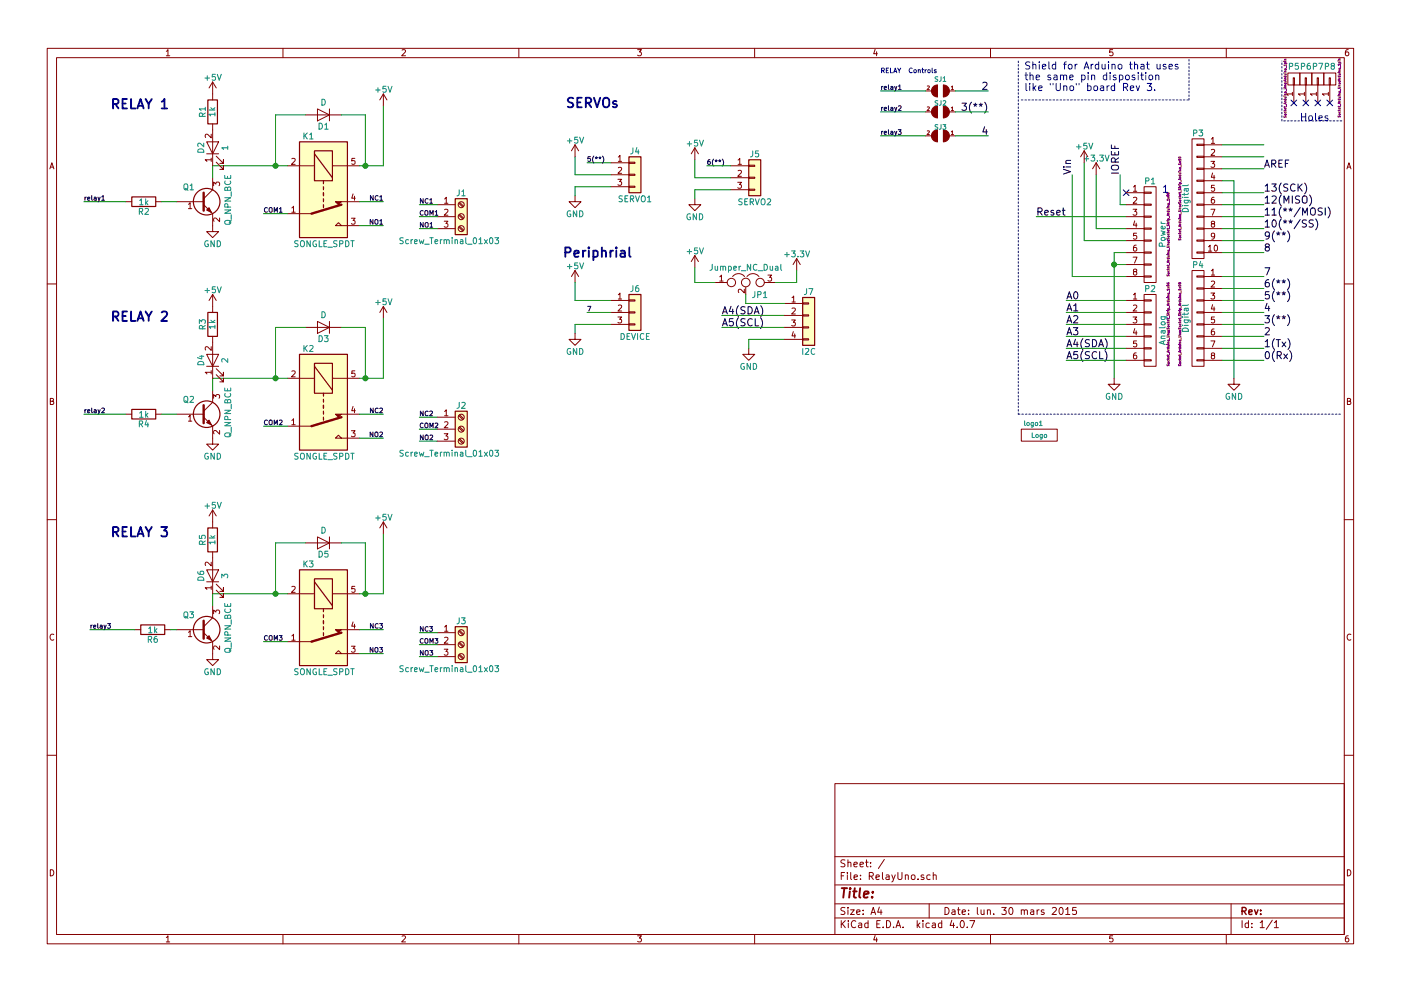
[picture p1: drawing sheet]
EESchema Schematic File Version 2
LIBS:power
LIBS:device
LIBS:transistors
LIBS:conn
LIBS:linear
LIBS:regul
LIBS:74xx
LIBS:cmos4000
LIBS:adc-dac
LIBS:memory
LIBS:xilinx
LIBS:microcontrollers
LIBS:dsp
LIBS:microchip
LIBS:analog_switches
LIBS:motorola
LIBS:texas
LIBS:intel
LIBS:audio
LIBS:interface
LIBS:digital-audio
LIBS:philips
LIBS:display
LIBS:cypress
LIBS:siliconi
LIBS:opto
LIBS:atmel
LIBS:contrib
LIBS:valves
LIBS:u104_KICAD_adc-dac
LIBS:u104_KICAD_dcdc
LIBS:u104_KICAD_logic
LIBS:u104_KICAD_mcu
LIBS:u104_KICAD_misc
LIBS:u104_KICAD_pwr
LIBS:u104_KICAD_pwrMgmt
LIBS:u104_KICAD_relay
LIBS:u104_KICAD_sensor
LIBS:u104_KICAD_transceiver
LIBS:74xgxx
LIBS:ac-dc
LIBS:actel
LIBS:allegro
LIBS:Altera
LIBS:analog_devices
LIBS:battery_management
LIBS:bbd
LIBS:bosch
LIBS:brooktre
LIBS:cmos_ieee
LIBS:dc-dc
LIBS:diode
LIBS:elec-unifil
LIBS:ESD_Protection
LIBS:ftdi
LIBS:gennum
LIBS:graphic_symbols
LIBS:hc11
LIBS:infineon
LIBS:intersil
LIBS:ir
LIBS:Lattice
LIBS:leds
LIBS:LEM
LIBS:logic_programmable
LIBS:maxim
LIBS:mechanical
LIBS:microchip_dspic33dsc
LIBS:microchip_pic10mcu
LIBS:microchip_pic12mcu
LIBS:microchip_pic16mcu
LIBS:microchip_pic18mcu
LIBS:microchip_pic24mcu
LIBS:microchip_pic32mcu
LIBS:modules
LIBS:motor_drivers
LIBS:motors
LIBS:msp430
LIBS:nordicsemi
LIBS:nxp
LIBS:nxp_armmcu
LIBS:onsemi
LIBS:Oscillators
LIBS:Power_Management
LIBS:powerint
LIBS:pspice
LIBS:references
LIBS:relays
LIBS:rfcom
LIBS:RFSolutions
LIBS:sensors
LIBS:silabs
LIBS:stm8
LIBS:stm32
LIBS:supertex
LIBS:switches
LIBS:transf
LIBS:triac_thyristor
LIBS:ttl_ieee
LIBS:video
LIBS:wiznet
LIBS:Worldsemi
LIBS:Xicor
LIBS:zetex
LIBS:Zilog
LIBS:RelayUno-cache
EELAYER 25 0
EELAYER END
$Descr A4 11693 8268
encoding utf-8
Sheet 1 1
Title ""
Date "lun. 30 mars 2015"
Rev ""
Comp ""
Comment1 ""
Comment2 ""
Comment3 ""
Comment4 ""
$EndDescr
Text Label 8950 1450 1    60   ~ 0
Vin
Text Label 9350 1450 1    60   ~ 0
IOREF
Text Label 8900 2500 0    60   ~ 0
A0
Text Label 8900 2600 0    60   ~ 0
A1
Text Label 8900 2700 0    60   ~ 0
A2
Text Label 8900 2800 0    60   ~ 0
A3
Text Label 8900 2900 0    60   ~ 0
A4(SDA)
Text Label 8900 3000 0    60   ~ 0
A5(SCL)
Text Label 10550 3000 0    60   ~ 0
0(Rx)
Text Label 10550 2800 0    60   ~ 0
2
Text Label 10550 2900 0    60   ~ 0
1(Tx)
Text Label 10550 2700 0    60   ~ 0
3(**)
Text Label 10550 2600 0    60   ~ 0
4
Text Label 10550 2500 0    60   ~ 0
5(**)
Text Label 10550 2400 0    60   ~ 0
6(**)
Text Label 10550 2300 0    60   ~ 0
7
Text Label 10550 2100 0    60   ~ 0
8
Text Label 10550 2000 0    60   ~ 0
9(**)
Text Label 10550 1900 0    60   ~ 0
10(**/SS)
Text Label 10550 1800 0    60   ~ 0
11(**/MOSI)
Text Label 10550 1700 0    60   ~ 0
12(MISO)
Text Label 10550 1600 0    60   ~ 0
13(SCK)
Text Label 10550 1400 0    60   ~ 0
AREF
NoConn ~ 9400 1600
Text Notes 10850 1000 0    60   ~ 0
Holes
Text Notes 8550 750  0    60   ~ 0
Shield for Arduino that uses\nthe same pin disposition\nlike "Uno" board Rev 3.
$Comp
L CONN_01X08 P1
U 1 1
P 9600 1950
F 0 "P1" H 9600 2400 50  0000 C CNN
F 1 "Power" V 9700 1950 50  0000 C CNN
F 2 "Socket_Arduino_Uno:Socket_Strip_Arduino_1x08" V 9750 1950 20  0000 C CNN
F 3 "" H 9600 1950 50  0000 C CNN
	1    9600 1950
	1    0    0    -1  
$EndComp
Text Label 8650 1800 0    60   ~ 0
Reset
$Comp
L +3.3V #PWR6
U 1 1
P 9150 1450
F 0 "#PWR6" H 9150 1300 50  0001 C CNN
F 1 "+3.3V" H 9150 1590 50  0000 C CNN
F 2 "" H 9150 1450 50  0000 C CNN
F 3 "" H 9150 1450 50  0000 C CNN
	1    9150 1450
	1    0    0    -1  
$EndComp
$Comp
L +5V #PWR5
U 1 1
P 9050 1350
F 0 "#PWR5" H 9050 1200 50  0001 C CNN
F 1 "+5V" H 9050 1490 50  0000 C CNN
F 2 "" H 9050 1350 50  0000 C CNN
F 3 "" H 9050 1350 50  0000 C CNN
	1    9050 1350
	1    0    0    -1  
$EndComp
$Comp
L GND #PWR17
U 1 1
P 9300 3150
F 0 "#PWR17" H 9300 2900 50  0001 C CNN
F 1 "GND" H 9300 3000 50  0000 C CNN
F 2 "" H 9300 3150 50  0000 C CNN
F 3 "" H 9300 3150 50  0000 C CNN
	1    9300 3150
	1    0    0    -1  
$EndComp
$Comp
L GND #PWR18
U 1 1
P 10300 3150
F 0 "#PWR18" H 10300 2900 50  0001 C CNN
F 1 "GND" H 10300 3000 50  0000 C CNN
F 2 "" H 10300 3150 50  0000 C CNN
F 3 "" H 10300 3150 50  0000 C CNN
	1    10300 3150
	1    0    0    -1  
$EndComp
$Comp
L CONN_01X06 P2
U 1 1
P 9600 2750
F 0 "P2" H 9600 3100 50  0000 C CNN
F 1 "Analog" V 9700 2750 50  0000 C CNN
F 2 "Socket_Arduino_Uno:Socket_Strip_Arduino_1x06" V 9750 2800 20  0000 C CNN
F 3 "" H 9600 2750 50  0000 C CNN
	1    9600 2750
	1    0    0    -1  
$EndComp
$Comp
L CONN_01X01 P5
U 1 1
P 10800 650
F 0 "P5" V 10900 650 50  0000 C CNN
F 1 "CONN_01X01" V 10900 650 50  0001 C CNN
F 2 "Socket_Arduino_Uno:Arduino_1pin" H 10721 724 20  0000 C CNN
F 3 "" H 10800 650 50  0000 C CNN
	1    10800 650 
	0    -1   -1   0   
$EndComp
$Comp
L CONN_01X01 P6
U 1 1
P 10900 650
F 0 "P6" V 11000 650 50  0000 C CNN
F 1 "CONN_01X01" V 11000 650 50  0001 C CNN
F 2 "Socket_Arduino_Uno:Arduino_1pin" H 10900 650 20  0001 C CNN
F 3 "" H 10900 650 50  0000 C CNN
	1    10900 650 
	0    -1   -1   0   
$EndComp
$Comp
L CONN_01X01 P7
U 1 1
P 11000 650
F 0 "P7" V 11100 650 50  0000 C CNN
F 1 "CONN_01X01" V 11100 650 50  0001 C CNN
F 2 "Socket_Arduino_Uno:Arduino_1pin" V 11000 650 20  0001 C CNN
F 3 "" H 11000 650 50  0000 C CNN
	1    11000 650 
	0    -1   -1   0   
$EndComp
$Comp
L CONN_01X01 P8
U 1 1
P 11100 650
F 0 "P8" V 11200 650 50  0000 C CNN
F 1 "CONN_01X01" V 11200 650 50  0001 C CNN
F 2 "Socket_Arduino_Uno:Arduino_1pin" H 11024 572 20  0000 C CNN
F 3 "" H 11100 650 50  0000 C CNN
	1    11100 650 
	0    -1   -1   0   
$EndComp
NoConn ~ 10800 850 
NoConn ~ 10900 850 
NoConn ~ 11000 850 
NoConn ~ 11100 850 
$Comp
L CONN_01X08 P4
U 1 1
P 10000 2650
F 0 "P4" H 10000 3100 50  0000 C CNN
F 1 "Digital" V 10100 2650 50  0000 C CNN
F 2 "Socket_Arduino_Uno:Socket_Strip_Arduino_1x08" V 10150 2600 20  0000 C CNN
F 3 "" H 10000 2650 50  0000 C CNN
	1    10000 2650
	-1   0    0    -1  
$EndComp
$Comp
L CONN_01X10 P3
U 1 1
P 10000 1650
F 0 "P3" H 10000 2200 50  0000 C CNN
F 1 "Digital" V 10100 1650 50  0000 C CNN
F 2 "Socket_Arduino_Uno:Socket_Strip_Arduino_1x10" V 10150 1650 20  0000 C CNN
F 3 "" H 10000 1650 50  0000 C CNN
	1    10000 1650
	-1   0    0    -1  
$EndComp
Text Notes 9700 1600 0    60   ~ 0
1
$Comp
L SONGLE_SPDT K1
U 1 1
P 2500 1375
F 0 "K1" V 2250 1400 50  0000 L CNN
F 1 "SONGLE_SPDT" V 3150 1325 50  0000 L CNN
F 2 "Relays_THT:Relay_SPDT_SANYOU_SRD_Series_Form_C" H 3150 1525 50  0001 L CNN
F 3 "" H 3150 1225 50  0001 L CNN
	1    2500 1375
	0    1    1    0   
$EndComp
$Comp
L R R2
U 1 1
P 1200 1675
F 0 "R2" V 1280 1675 50  0000 C CNN
F 1 "1k" V 1200 1675 50  0000 C CNN
F 2 "µ104KiCAD_RLC:SMD_pkg_0805" V 1130 1675 50  0001 C CNN
F 3 "RR12P1.0KDCT-ND" H 1200 1675 50  0001 C CNN
	1    1200 1675
	0    1    1    0   
$EndComp
$Comp
L Q_NPN_BEC Q1
U 1 1
P 1675 1675
F 0 "Q1" H 1525 1800 50  0000 L CNN
F 1 "Q_NPN_BCE" V 1900 1475 50  0000 L CNN
F 2 "µ104KiCAD_IC:SOT-23-3" H 1875 1775 50  0001 C CNN
F 3 "MMBT3904-FDICT-ND" H 1675 1675 50  0001 C CNN
	1    1675 1675
	1    0    0    -1  
$EndComp
$Comp
L +5V #PWR2
U 1 1
P 3200 875
F 0 "#PWR2" H 3200 725 50  0001 C CNN
F 1 "+5V" H 3200 1015 50  0000 C CNN
F 2 "" H 3200 875 50  0000 C CNN
F 3 "" H 3200 875 50  0000 C CNN
	1    3200 875 
	1    0    0    -1  
$EndComp
Wire Notes Line
	8525 825  9925 825 
Wire Notes Line
	9925 825  9925 475 
Wire Wire Line
	9350 1450 9350 1700
Wire Wire Line
	9350 1700 9400 1700
Wire Wire Line
	9400 1900 9150 1900
Wire Wire Line
	9400 2000 9050 2000
Wire Wire Line
	9400 2300 8950 2300
Wire Wire Line
	9400 2100 9300 2100
Wire Wire Line
	9400 2200 9300 2200
Connection ~ 9300 2200
Wire Wire Line
	8950 2300 8950 1450
Wire Wire Line
	9050 2000 9050 1350
Wire Wire Line
	9150 1900 9150 1450
Wire Wire Line
	9400 2500 8900 2500
Wire Wire Line
	9400 2600 8900 2600
Wire Wire Line
	9400 2700 8900 2700
Wire Wire Line
	9400 2800 8900 2800
Wire Wire Line
	9400 2900 8900 2900
Wire Wire Line
	9400 3000 8900 3000
Wire Wire Line
	10200 2100 10550 2100
Wire Wire Line
	10200 2000 10550 2000
Wire Wire Line
	10200 1900 10550 1900
Wire Wire Line
	10200 1800 10550 1800
Wire Wire Line
	10200 1700 10550 1700
Wire Wire Line
	10200 1600 10550 1600
Wire Wire Line
	10200 1400 10550 1400
Wire Wire Line
	10200 1300 10550 1300
Wire Wire Line
	10200 1200 10550 1200
Wire Wire Line
	10200 3000 10550 3000
Wire Wire Line
	10200 2900 10550 2900
Wire Wire Line
	10200 2800 10550 2800
Wire Wire Line
	10200 2700 10550 2700
Wire Wire Line
	10200 2600 10550 2600
Wire Wire Line
	10200 2500 10550 2500
Wire Wire Line
	10200 2400 10550 2400
Wire Wire Line
	10200 2300 10550 2300
Wire Wire Line
	10200 1500 10300 1500
Wire Wire Line
	10300 1500 10300 3150
Wire Wire Line
	9300 2100 9300 3150
Wire Notes Line
	8500 500  8500 3450
Wire Notes Line
	8500 3450 11200 3450
Wire Wire Line
	9400 1800 8650 1800
Wire Notes Line
	11200 1000 10700 1000
Wire Notes Line
	10700 1000 10700 500 
Wire Wire Line
	3000 1375 3200 1375
Wire Wire Line
	3200 1375 3200 875 
Wire Wire Line
	1775 1375 2400 1375
Wire Wire Line
	1775 1375 1775 1475
Wire Wire Line
	1350 1675 1475 1675
Wire Wire Line
	1050 1675 700  1675
$Comp
L Screw_Terminal_01x03 J1
U 1 1
P 3850 1800
F 0 "J1" H 3850 2000 50  0000 C CNN
F 1 "Screw_Terminal_01x03" H 3750 1600 50  0000 C CNN
F 2 "TerminalBlocks_Phoenix:TerminalBlock_Phoenix_MKDS1.5-3pol" H 3850 1800 50  0001 C CNN
F 3 "ED2610-ND" H 3850 1800 50  0001 C CNN
	1    3850 1800
	1    0    0    -1  
$EndComp
Wire Wire Line
	3650 1700 3500 1700
Wire Wire Line
	3650 1800 3500 1800
Wire Wire Line
	3650 1900 3500 1900
Text Label 2200 1775 0    39   ~ 0
COM1
Text Label 3500 1700 0    39   ~ 0
NC1
Text Label 3500 1900 0    39   ~ 0
NO1
Wire Wire Line
	2200 1775 2400 1775
Text Label 3500 1800 0    39   ~ 0
COM1
Wire Wire Line
	3000 1675 3200 1675
Wire Wire Line
	3000 1875 3200 1875
Text Label 3200 1875 2    39   ~ 0
NO1
Text Label 3200 1675 2    39   ~ 0
NC1
Text Notes 925  900  0    79   ~ 16
RELAY 1
$Comp
L LED D2
U 1 1
P 1775 1225
F 0 "D2" H 1775 1325 50  0000 C CNN
F 1 "1" H 1775 1125 50  0000 C CNN
F 2 "µ104KiCAD_RLC:LED_Wurth_WL-SMCW_0805_G" H 1775 1225 50  0001 C CNN
F 3 "732-4986-1-ND" H 1775 1225 50  0001 C CNN
	1    1775 1225
	0    -1   -1   0   
$EndComp
$Comp
L GND #PWR9
U 1 1
P 1775 1875
F 0 "#PWR9" H 1775 1625 50  0001 C CNN
F 1 "GND" H 1775 1725 50  0000 C CNN
F 2 "" H 1775 1875 50  0000 C CNN
F 3 "" H 1775 1875 50  0000 C CNN
	1    1775 1875
	1    0    0    -1  
$EndComp
$Comp
L D D1
U 1 1
P 2700 950
F 0 "D1" H 2700 1050 50  0000 C CNN
F 1 "D" H 2700 850 50  0000 C CNN
F 2 "Diodes_SMD:D_SOD-123" H 2700 950 50  0001 C CNN
F 3 "BAV21W-FDICT-ND" H 2700 950 50  0001 C CNN
	1    2700 950 
	-1   0    0    1   
$EndComp
Wire Wire Line
	2300 1375 2300 950 
Wire Wire Line
	2300 950  2550 950 
Connection ~ 2300 1375
Wire Wire Line
	2850 950  3050 950 
Wire Wire Line
	3050 950  3050 1375
Connection ~ 3050 1375
$Comp
L +5V #PWR1
U 1 1
P 1775 775
F 0 "#PWR1" H 1775 625 50  0001 C CNN
F 1 "+5V" H 1775 915 50  0000 C CNN
F 2 "" H 1775 775 50  0000 C CNN
F 3 "" H 1775 775 50  0000 C CNN
	1    1775 775 
	1    0    0    -1  
$EndComp
$Comp
L R R1
U 1 1
P 1775 925
F 0 "R1" V 1855 925 50  0000 C CNN
F 1 "1k" V 1775 925 50  0000 C CNN
F 2 "µ104KiCAD_RLC:SMD_pkg_0805" V 1705 925 50  0001 C CNN
F 3 "RR12P1.0KDCT-ND" H 1775 925 50  0001 C CNN
	1    1775 925 
	-1   0    0    1   
$EndComp
$Comp
L SONGLE_SPDT K2
U 1 1
P 2500 3150
F 0 "K2" V 2250 3175 50  0000 L CNN
F 1 "SONGLE_SPDT" V 3150 3100 50  0000 L CNN
F 2 "Relays_THT:Relay_SPDT_SANYOU_SRD_Series_Form_C" H 3150 3300 50  0001 L CNN
F 3 "" H 3150 3000 50  0001 L CNN
	1    2500 3150
	0    1    1    0   
$EndComp
$Comp
L R R4
U 1 1
P 1200 3450
F 0 "R4" V 1280 3450 50  0000 C CNN
F 1 "1k" V 1200 3450 50  0000 C CNN
F 2 "µ104KiCAD_RLC:SMD_pkg_0805" V 1130 3450 50  0001 C CNN
F 3 "RR12P1.0KDCT-ND" H 1200 3450 50  0001 C CNN
	1    1200 3450
	0    1    1    0   
$EndComp
$Comp
L Q_NPN_BEC Q2
U 1 1
P 1675 3450
F 0 "Q2" H 1525 3575 50  0000 L CNN
F 1 "Q_NPN_BCE" V 1900 3250 50  0000 L CNN
F 2 "µ104KiCAD_IC:SOT-23-3" H 1875 3550 50  0001 C CNN
F 3 "MMBT3904-FDICT-ND" H 1675 3450 50  0001 C CNN
	1    1675 3450
	1    0    0    -1  
$EndComp
$Comp
L +5V #PWR14
U 1 1
P 3200 2650
F 0 "#PWR14" H 3200 2500 50  0001 C CNN
F 1 "+5V" H 3200 2790 50  0000 C CNN
F 2 "" H 3200 2650 50  0000 C CNN
F 3 "" H 3200 2650 50  0000 C CNN
	1    3200 2650
	1    0    0    -1  
$EndComp
Wire Wire Line
	3000 3150 3200 3150
Wire Wire Line
	3200 3150 3200 2650
Wire Wire Line
	1775 3150 2400 3150
Wire Wire Line
	1775 3150 1775 3250
Wire Wire Line
	1350 3450 1475 3450
Wire Wire Line
	1050 3450 700  3450
$Comp
L Screw_Terminal_01x03 J2
U 1 1
P 3850 3575
F 0 "J2" H 3850 3775 50  0000 C CNN
F 1 "Screw_Terminal_01x03" H 3750 3375 50  0000 C CNN
F 2 "TerminalBlocks_Phoenix:TerminalBlock_Phoenix_MKDS1.5-3pol" H 3850 3575 50  0001 C CNN
F 3 "ED2610-ND" H 3850 3575 50  0001 C CNN
	1    3850 3575
	1    0    0    -1  
$EndComp
Wire Wire Line
	3650 3475 3500 3475
Wire Wire Line
	3650 3575 3500 3575
Wire Wire Line
	3650 3675 3500 3675
Text Label 2200 3550 0    39   ~ 0
COM2
Text Label 3500 3475 0    39   ~ 0
NC2
Text Label 3500 3675 0    39   ~ 0
NO2
Wire Wire Line
	2200 3550 2400 3550
Text Label 3500 3575 0    39   ~ 0
COM2
Wire Wire Line
	3000 3450 3200 3450
Wire Wire Line
	3000 3650 3200 3650
Text Label 3200 3650 2    39   ~ 0
NO2
Text Label 3200 3450 2    39   ~ 0
NC2
Text Notes 925  2675 0    79   ~ 16
RELAY 2\n
$Comp
L LED D4
U 1 1
P 1775 3000
F 0 "D4" H 1775 3100 50  0000 C CNN
F 1 "2" H 1775 2900 50  0000 C CNN
F 2 "µ104KiCAD_RLC:LED_Wurth_WL-SMCW_0805_G" H 1775 3000 50  0001 C CNN
F 3 "732-4986-1-ND" H 1775 3000 50  0001 C CNN
	1    1775 3000
	0    -1   -1   0   
$EndComp
$Comp
L GND #PWR19
U 1 1
P 1775 3650
F 0 "#PWR19" H 1775 3400 50  0001 C CNN
F 1 "GND" H 1775 3500 50  0000 C CNN
F 2 "" H 1775 3650 50  0000 C CNN
F 3 "" H 1775 3650 50  0000 C CNN
	1    1775 3650
	1    0    0    -1  
$EndComp
$Comp
L D D3
U 1 1
P 2700 2725
F 0 "D3" H 2700 2825 50  0000 C CNN
F 1 "D" H 2700 2625 50  0000 C CNN
F 2 "Diodes_SMD:D_SOD-123" H 2700 2725 50  0001 C CNN
F 3 "BAV21W-FDICT-ND" H 2700 2725 50  0001 C CNN
	1    2700 2725
	-1   0    0    1   
$EndComp
Wire Wire Line
	2300 3150 2300 2725
Wire Wire Line
	2300 2725 2550 2725
Connection ~ 2300 3150
Wire Wire Line
	2850 2725 3050 2725
Wire Wire Line
	3050 2725 3050 3150
Connection ~ 3050 3150
$Comp
L +5V #PWR13
U 1 1
P 1775 2550
F 0 "#PWR13" H 1775 2400 50  0001 C CNN
F 1 "+5V" H 1775 2690 50  0000 C CNN
F 2 "" H 1775 2550 50  0000 C CNN
F 3 "" H 1775 2550 50  0000 C CNN
	1    1775 2550
	1    0    0    -1  
$EndComp
$Comp
L R R3
U 1 1
P 1775 2700
F 0 "R3" V 1855 2700 50  0000 C CNN
F 1 "1k" V 1775 2700 50  0000 C CNN
F 2 "µ104KiCAD_RLC:SMD_pkg_0805" V 1705 2700 50  0001 C CNN
F 3 "RR12P1.0KDCT-ND" H 1775 2700 50  0001 C CNN
	1    1775 2700
	-1   0    0    1   
$EndComp
$Comp
L SONGLE_SPDT K3
U 1 1
P 2500 4950
F 0 "K3" V 2250 4975 50  0000 L CNN
F 1 "SONGLE_SPDT" V 3150 4900 50  0000 L CNN
F 2 "Relays_THT:Relay_SPDT_SANYOU_SRD_Series_Form_C" H 3150 5100 50  0001 L CNN
F 3 "" H 3150 4800 50  0001 L CNN
	1    2500 4950
	0    1    1    0   
$EndComp
$Comp
L R R6
U 1 1
P 1275 5250
F 0 "R6" V 1355 5250 50  0000 C CNN
F 1 "1k" V 1275 5250 50  0000 C CNN
F 2 "µ104KiCAD_RLC:SMD_pkg_0805" V 1205 5250 50  0001 C CNN
F 3 "RR12P1.0KDCT-ND" H 1275 5250 50  0001 C CNN
	1    1275 5250
	0    1    1    0   
$EndComp
$Comp
L Q_NPN_BEC Q3
U 1 1
P 1675 5250
F 0 "Q3" H 1525 5375 50  0000 L CNN
F 1 "Q_NPN_BCE" V 1900 5050 50  0000 L CNN
F 2 "µ104KiCAD_IC:SOT-23-3" H 1875 5350 50  0001 C CNN
F 3 "MMBT3904-FDICT-ND" H 1675 5250 50  0001 C CNN
	1    1675 5250
	1    0    0    -1  
$EndComp
$Comp
L +5V #PWR21
U 1 1
P 3200 4450
F 0 "#PWR21" H 3200 4300 50  0001 C CNN
F 1 "+5V" H 3200 4590 50  0000 C CNN
F 2 "" H 3200 4450 50  0000 C CNN
F 3 "" H 3200 4450 50  0000 C CNN
	1    3200 4450
	1    0    0    -1  
$EndComp
Wire Wire Line
	3000 4950 3200 4950
Wire Wire Line
	3200 4950 3200 4450
Wire Wire Line
	1775 4950 2400 4950
Wire Wire Line
	1775 4950 1775 5050
Wire Wire Line
	1425 5250 1475 5250
Wire Wire Line
	750  5250 1125 5250
$Comp
L Screw_Terminal_01x03 J3
U 1 1
P 3850 5375
F 0 "J3" H 3850 5575 50  0000 C CNN
F 1 "Screw_Terminal_01x03" H 3750 5175 50  0000 C CNN
F 2 "TerminalBlocks_Phoenix:TerminalBlock_Phoenix_MKDS1.5-3pol" H 3850 5375 50  0001 C CNN
F 3 "ED2610-ND" H 3850 5375 50  0001 C CNN
	1    3850 5375
	1    0    0    -1  
$EndComp
Wire Wire Line
	3650 5275 3500 5275
Wire Wire Line
	3650 5375 3500 5375
Wire Wire Line
	3650 5475 3500 5475
Text Label 2200 5350 0    39   ~ 0
COM3
Text Label 3500 5275 0    39   ~ 0
NC3
Text Label 3500 5475 0    39   ~ 0
NO3
Wire Wire Line
	2200 5350 2400 5350
Text Label 3500 5375 0    39   ~ 0
COM3
Wire Wire Line
	3000 5250 3200 5250
Wire Wire Line
	3000 5450 3200 5450
Text Label 3200 5450 2    39   ~ 0
NO3
Text Label 3200 5250 2    39   ~ 0
NC3
Text Notes 925  4475 0    79   ~ 16
RELAY 3\n
$Comp
L LED D6
U 1 1
P 1775 4800
F 0 "D6" H 1775 4900 50  0000 C CNN
F 1 "3" H 1775 4700 50  0000 C CNN
F 2 "µ104KiCAD_RLC:LED_Wurth_WL-SMCW_0805_G" H 1775 4800 50  0001 C CNN
F 3 "732-4986-1-ND" H 1775 4800 50  0001 C CNN
	1    1775 4800
	0    -1   -1   0   
$EndComp
$Comp
L GND #PWR22
U 1 1
P 1775 5450
F 0 "#PWR22" H 1775 5200 50  0001 C CNN
F 1 "GND" H 1775 5300 50  0000 C CNN
F 2 "" H 1775 5450 50  0000 C CNN
F 3 "" H 1775 5450 50  0000 C CNN
	1    1775 5450
	1    0    0    -1  
$EndComp
$Comp
L D D5
U 1 1
P 2700 4525
F 0 "D5" H 2700 4625 50  0000 C CNN
F 1 "D" H 2700 4425 50  0000 C CNN
F 2 "Diodes_SMD:D_SOD-123" H 2700 4525 50  0001 C CNN
F 3 "BAV21W-FDICT-ND" H 2700 4525 50  0001 C CNN
	1    2700 4525
	-1   0    0    1   
$EndComp
Wire Wire Line
	2300 4950 2300 4525
Wire Wire Line
	2300 4525 2550 4525
Connection ~ 2300 4950
Wire Wire Line
	2850 4525 3050 4525
Wire Wire Line
	3050 4525 3050 4950
Connection ~ 3050 4950
$Comp
L +5V #PWR20
U 1 1
P 1775 4350
F 0 "#PWR20" H 1775 4200 50  0001 C CNN
F 1 "+5V" H 1775 4490 50  0000 C CNN
F 2 "" H 1775 4350 50  0000 C CNN
F 3 "" H 1775 4350 50  0000 C CNN
	1    1775 4350
	1    0    0    -1  
$EndComp
$Comp
L R R5
U 1 1
P 1775 4500
F 0 "R5" V 1855 4500 50  0000 C CNN
F 1 "1k" V 1775 4500 50  0000 C CNN
F 2 "µ104KiCAD_RLC:SMD_pkg_0805" V 1705 4500 50  0001 C CNN
F 3 "RR12P1.0KDCT-ND" H 1775 4500 50  0001 C CNN
	1    1775 4500
	-1   0    0    1   
$EndComp
Text Label 8250 750  2    60   ~ 0
2
Text Label 8250 925  2    60   ~ 0
3(**)
Text Label 8250 1125 2    60   ~ 0
4
$Comp
L SolderJumper SJ1
U 1 1
P 7850 750
F 0 "SJ1" V 7750 750 39  0000 C CNN
F 1 "SolderJumper" H 8075 775 31  0001 C CNN
F 2 "µ104KiCAD:solderBridge" H 8025 900 60  0001 C CNN
F 3 "" H 8025 900 60  0001 C CNN
	1    7850 750 
	0    1    1    0   
$EndComp
Text Notes 7350 600  0    39   ~ 0
RELAY  Controls
$Comp
L SolderJumper SJ2
U 1 1
P 7850 925
F 0 "SJ2" V 7775 925 39  0000 C CNN
F 1 "SolderJumper" H 8075 950 31  0001 C CNN
F 2 "µ104KiCAD:solderBridge" H 8025 1075 60  0001 C CNN
F 3 "" H 8025 1075 60  0001 C CNN
	1    7850 925 
	0    1    1    0   
$EndComp
$Comp
L SolderJumper SJ3
U 1 1
P 7850 1125
F 0 "SJ3" V 7775 1125 39  0000 C CNN
F 1 "SolderJumper" H 8075 1150 31  0001 C CNN
F 2 "µ104KiCAD:solderBridge" H 8025 1275 60  0001 C CNN
F 3 "" H 8025 1275 60  0001 C CNN
	1    7850 1125
	0    1    1    0   
$EndComp
Wire Wire Line
	7975 750  8250 750 
Wire Wire Line
	8250 925  7975 925 
Wire Wire Line
	7975 1125 8250 1125
Wire Wire Line
	7725 750  7350 750 
Wire Wire Line
	7725 925  7350 925 
Wire Wire Line
	7725 1125 7350 1125
Text Label 7350 750  0    39   ~ 0
relay1
Text Label 7350 925  0    39   ~ 0
relay2
Text Label 7350 1125 0    39   ~ 0
relay3
Text Label 700  1675 0    39   ~ 0
relay1
Text Label 700  3450 0    39   ~ 0
relay2
Text Label 750  5250 0    39   ~ 0
relay3
$Comp
L Logo logo1
U 1 1
P 8675 3625
F 0 "logo1" H 8625 3725 39  0000 C CNN
F 1 "Logo" H 8675 3625 39  0000 C CNN
F 2 "µ104KiCAD:Symbol_HighVoltage_Type2_SilkTop_VerySmall" H 8675 3625 39  0001 C CNN
F 3 "" H 8675 3625 39  0001 C CNN
	1    8675 3625
	1    0    0    -1  
$EndComp
$Comp
L Conn_01x03 J4
U 1 1
P 5300 1450
F 0 "J4" H 5300 1650 50  0000 C CNN
F 1 "SERVO1" H 5300 1250 50  0000 C CNN
F 2 "Pin_Headers:Pin_Header_Straight_1x03_Pitch2.54mm" H 5300 1450 50  0001 C CNN
F 3 "" H 5300 1450 50  0001 C CNN
	1    5300 1450
	1    0    0    -1  
$EndComp
Wire Wire Line
	4900 1350 5100 1350
$Comp
L +5V #PWR3
U 1 1
P 4800 1300
F 0 "#PWR3" H 4800 1150 50  0001 C CNN
F 1 "+5V" H 4800 1440 50  0000 C CNN
F 2 "" H 4800 1300 50  0000 C CNN
F 3 "" H 4800 1300 50  0000 C CNN
	1    4800 1300
	1    0    0    -1  
$EndComp
$Comp
L GND #PWR7
U 1 1
P 4800 1625
F 0 "#PWR7" H 4800 1375 50  0001 C CNN
F 1 "GND" H 4800 1475 50  0000 C CNN
F 2 "" H 4800 1625 50  0000 C CNN
F 3 "" H 4800 1625 50  0000 C CNN
	1    4800 1625
	1    0    0    -1  
$EndComp
Wire Wire Line
	5100 1550 4800 1550
Wire Wire Line
	4800 1550 4800 1625
Wire Wire Line
	5100 1450 4800 1450
Wire Wire Line
	4800 1450 4800 1300
Text Label 4900 1350 0    39   ~ 0
5(**)
Text Label 5900 1375 0    39   ~ 0
6(**)
$Comp
L Conn_01x03 J5
U 1 1
P 6300 1475
F 0 "J5" H 6300 1675 50  0000 C CNN
F 1 "SERVO2" H 6300 1275 50  0000 C CNN
F 2 "Pin_Headers:Pin_Header_Straight_1x03_Pitch2.54mm" H 6300 1475 50  0001 C CNN
F 3 "" H 6300 1475 50  0001 C CNN
	1    6300 1475
	1    0    0    -1  
$EndComp
Wire Wire Line
	5900 1375 6100 1375
$Comp
L +5V #PWR4
U 1 1
P 5800 1325
F 0 "#PWR4" H 5800 1175 50  0001 C CNN
F 1 "+5V" H 5800 1465 50  0000 C CNN
F 2 "" H 5800 1325 50  0000 C CNN
F 3 "" H 5800 1325 50  0000 C CNN
	1    5800 1325
	1    0    0    -1  
$EndComp
$Comp
L GND #PWR8
U 1 1
P 5800 1650
F 0 "#PWR8" H 5800 1400 50  0001 C CNN
F 1 "GND" H 5800 1500 50  0000 C CNN
F 2 "" H 5800 1650 50  0000 C CNN
F 3 "" H 5800 1650 50  0000 C CNN
	1    5800 1650
	1    0    0    -1  
$EndComp
Wire Wire Line
	6100 1575 5800 1575
Wire Wire Line
	5800 1575 5800 1650
Wire Wire Line
	6100 1475 5800 1475
Wire Wire Line
	5800 1475 5800 1325
Text Notes 4725 1025 0    79   ~ 16
SERVOs\n\n
$Comp
L Conn_01x03 J6
U 1 1
P 5300 2600
F 0 "J6" H 5300 2800 50  0000 C CNN
F 1 "DEVICE" H 5300 2400 50  0000 C CNN
F 2 "Pin_Headers:Pin_Header_Straight_1x03_Pitch2.54mm" H 5300 2600 50  0001 C CNN
F 3 "" H 5300 2600 50  0001 C CNN
	1    5300 2600
	1    0    0    -1  
$EndComp
Wire Wire Line
	4900 2600 5100 2600
$Comp
L +5V #PWR12
U 1 1
P 4800 2350
F 0 "#PWR12" H 4800 2200 50  0001 C CNN
F 1 "+5V" H 4800 2490 50  0000 C CNN
F 2 "" H 4800 2350 50  0000 C CNN
F 3 "" H 4800 2350 50  0000 C CNN
	1    4800 2350
	1    0    0    -1  
$EndComp
$Comp
L GND #PWR15
U 1 1
P 4800 2775
F 0 "#PWR15" H 4800 2525 50  0001 C CNN
F 1 "GND" H 4800 2625 50  0000 C CNN
F 2 "" H 4800 2775 50  0000 C CNN
F 3 "" H 4800 2775 50  0000 C CNN
	1    4800 2775
	1    0    0    -1  
$EndComp
Wire Wire Line
	5100 2700 4800 2700
Wire Wire Line
	4800 2700 4800 2775
Wire Wire Line
	5100 2500 4800 2500
Wire Wire Line
	4800 2500 4800 2350
Text Label 4900 2600 0    39   ~ 0
7
$Comp
L GND #PWR16
U 1 1
P 6250 2900
F 0 "#PWR16" H 6250 2650 50  0001 C CNN
F 1 "GND" H 6250 2750 50  0000 C CNN
F 2 "" H 6250 2900 50  0000 C CNN
F 3 "" H 6250 2900 50  0000 C CNN
	1    6250 2900
	1    0    0    -1  
$EndComp
Wire Wire Line
	6550 2825 6250 2825
Wire Wire Line
	6250 2825 6250 2900
Text Notes 4700 2275 0    79   ~ 16
Periphrial\n\n
Text Label 6025 2625 0    60   ~ 0
A4(SDA)
Text Label 6025 2725 0    60   ~ 0
A5(SCL)
Wire Wire Line
	6025 2625 6550 2625
Wire Wire Line
	6025 2725 6550 2725
$Comp
L Conn_01x04 J7
U 1 1
P 6750 2625
F 0 "J7" H 6750 2825 50  0000 C CNN
F 1 "I2C" H 6750 2325 50  0000 C CNN
F 2 "Pin_Headers:Pin_Header_Straight_1x04_Pitch2.54mm" H 6750 2625 50  0001 C CNN
F 3 "" H 6750 2625 50  0001 C CNN
	1    6750 2625
	1    0    0    -1  
$EndComp
$Comp
L +5V #PWR10
U 1 1
P 5800 2225
F 0 "#PWR10" H 5800 2075 50  0001 C CNN
F 1 "+5V" H 5800 2365 50  0000 C CNN
F 2 "" H 5800 2225 50  0000 C CNN
F 3 "" H 5800 2225 50  0000 C CNN
	1    5800 2225
	1    0    0    -1  
$EndComp
Wire Wire Line
	5975 2350 5800 2350
Wire Wire Line
	5800 2350 5800 2225
$Comp
L Jumper_NC_Dual JP1
U 1 1
P 6225 2350
F 0 "JP1" H 6275 2250 50  0000 L CNN
F 1 "Jumper_NC_Dual" H 6225 2450 50  0000 C BNN
F 2 "µ104KiCAD:Jumper_EGG_2way" H 6225 2350 50  0001 C CNN
F 3 "" H 6225 2350 50  0001 C CNN
	1    6225 2350
	1    0    0    -1  
$EndComp
$Comp
L +3.3V #PWR11
U 1 1
P 6650 2250
F 0 "#PWR11" H 6650 2100 50  0001 C CNN
F 1 "+3.3V" H 6650 2390 50  0000 C CNN
F 2 "" H 6650 2250 50  0000 C CNN
F 3 "" H 6650 2250 50  0000 C CNN
	1    6650 2250
	1    0    0    -1  
$EndComp
Wire Wire Line
	6650 2250 6650 2350
Wire Wire Line
	6650 2350 6475 2350
Wire Wire Line
	6550 2525 6225 2525
Wire Wire Line
	6225 2525 6225 2450
$EndSCHEMATC
